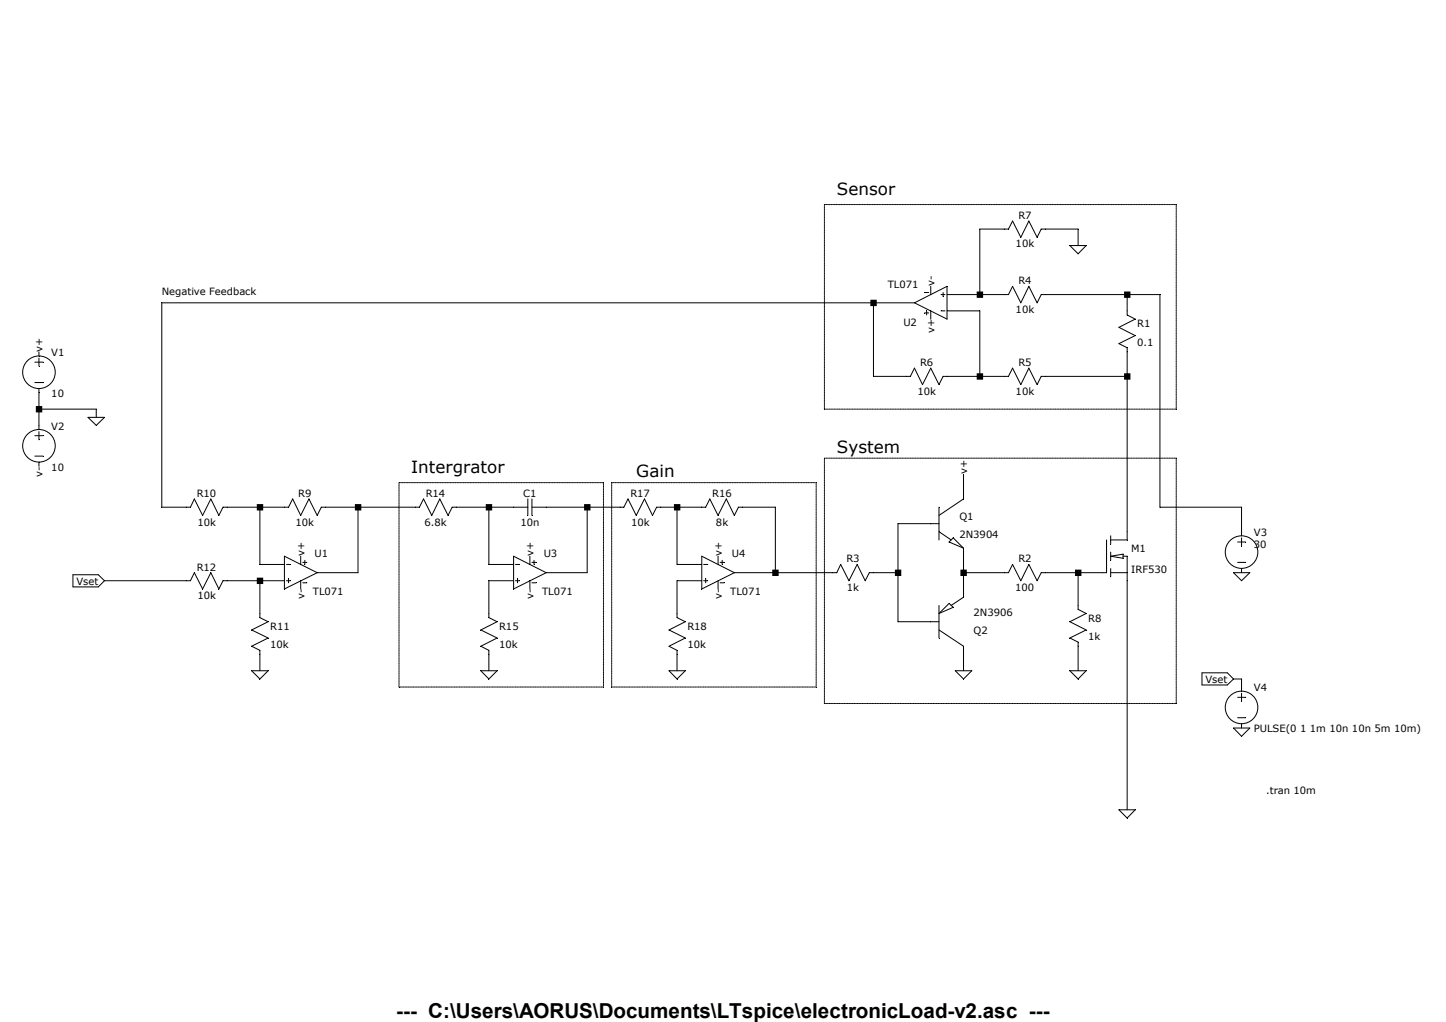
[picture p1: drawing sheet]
<svg xmlns="http://www.w3.org/2000/svg" width="297mm" height="210mm" viewBox="0 0 297 210" stroke-linecap="round" stroke-linejoin="round" font-family="sans-serif">
<g fill="none" stroke="#000" stroke-width=".21">
<path d="M191.2 58.8v1.7M219.8 50.5h3.3l-1.7 1.7zM221.4 50.5v-3.4h-7.5l-.9 1.7-1.7-3.4-1.6 3.4-1.7-3.4-.9 1.7h-5.8v13.4M7.2 74.4h1.6M7.2 78.6h1.6M8 72.3v.9M8 73.6v1.6M8 79.9v8.4M179.4 62.2v15.1h7.6l.8-1.7 1.7 3.4 1.7-3.4 1.7 3.4 .8-1.7h13.4l.9-1.7 1.7 3.4 1.6-3.4 1.7 3.4 .9-1.7h17.6M187.8 62.2l6.7-3.4v6.8zM187.8 62.2h-154.6v42h5.9l.8-1.7 1.7 3.4 1.7-3.4 1.7 3.4 .8-1.7h13.5l.8-1.7 1.7 3.4 1.7-3.4 1.7 3.4 .8-1.7h20.1l.9-1.7 1.7 3.4 1.6-3.4 1.7 3.4 .9-1.7h15.5M189.9 64.3h.9"/>
<path d="M189.9 60.1h.9M190.3 63.9v.8M191.2 63.9v1.7M193.3 63.9h.8M193.3 60.5h.8M193.7 60.1v.9M194.5 63.9h6.8v13.4M194.5 60.5h12.6l.9-1.7 1.7 3.4 1.6-3.4 1.7 3.4 .9-1.7h24.4v43.7h16.7v5.9M231.5 60.5v4.2l1.7 .9-3.4 1.7 3.4 1.7-3.4 1.6 1.7 .9v39.5h-3.4M7.2 89.5h1.6M7.2 93.7h1.6M8 88.7v1.7"/>
<path d="M8 95v.8M8 84.1h11.8v1.7M18.1 85.8h3.4l-1.7 1.6zM197.9 97.5v5l-5 3.4M15 118.1h5.2l1.3 1.2-1.3 1.3h-5.2zM21.5 119.3h17.6l.8-1.6 1.7 3.3 1.7-3.3 1.7 3.3 .8-1.7h12.6M53.4 104.2v11.8h5M53.4 119.3v7.6l1.7 .9-3.4 1.7 3.4 1.6-3.4 1.7 1.7 .8v4.2M58.4 114.3l6.8 3.4-6.8 3.3zM58.8 116h.9M58.8 119.3h.9M59.3 118.9v.9"/>
<path d="M61.8 114.3v1.7M61.8 119.3v1.7M62.2 115.6h.8M62.2 119.8h.8M62.6 115.1v.9M73.5 104.2v13.5h-8.3M100.4 104.2v11.8h5.1M105.5 119.3h-5.1v7.6l1.7 .9-3.3 1.7 3.3 1.6-3.3 1.7 1.6 .8v4.2M105.5 114.3l6.7 3.4-6.7 3.3zM105.9 116h.8M105.9 119.3h.8M106.3 118.9v.9"/>
<path d="M108.4 102.5v3.4M108.8 114.3v1.7M108.8 119.3v1.7M109.3 115.6h.8M109.3 119.8h.8M109.3 104.2h18.8l.9-1.7 1.7 3.4 1.7-3.4 1.6 3.4 .9-1.7h10l.9-1.7 1.7 3.4 1.7-3.4 1.6 3.4 .9-1.7h7.6v13.5M109.3 102.5v3.4M109.7 115.1v.9M120.6 104.2v13.5h-8.4M139.1 104.2v11.8h5M144.1 119.3h-5v7.6l1.7 .9-3.4 1.7 3.4 1.6-3.4 1.7 1.7 .8v4.2M144.1 114.3l6.7 3.4-6.7 3.3z"/>
<path d="M144.5 116h.9M144.5 119.3h.9M144.9 118.9v.9M147.5 114.3v1.7M147.5 119.3v1.7M147.9 115.6h.9M147.9 119.8h.9M148.3 115.1v.9M150.8 117.7h21.1l.8-1.7 1.7 3.3 1.7-3.3 1.6 3.3 .9-1.6h5.8M192.9 109.3l2.5 1.7M192.9 104.2v6.8M192.9 107.6h-8.5v20.2h8.5"/>
<path d="M194.9 111.4l.9-.9 2.1 2.1zM197.9 112.6v10.1l-2.5 1.7M221.4 117.7v7.5l1.7 .9-3.3 1.7 3.3 1.7-3.3 1.6 1.6 .9v5.8M227.3 111v6.7h-13.4l-.9 1.6-1.7-3.3-1.6 3.3-1.7-3.3-.9 1.7h-9.2M228.1 117.7h3.4M228.1 114.3l2.6-.4v.8zM228.1 110.1v1.7M228.1 113.5v1.6M228.1 116.8v1.7M230.7 114.3h.8v52.1M253.4 117.7h3.3l-1.7 1.6zM254.2 115.6h1.7"/>
<path d="M254.2 111.4h1.7M255 110.5v1.7M255 116.8v.9M51.7 137.8h3.4l-1.7 1.7zM98.8 137.8h3.3l-1.7 1.7zM137.4 137.8h3.4l-1.7 1.7zM192.9 124.4v6.7M192.9 129.5l5 3.3v5M194.9 124l.9 .8-2.9 1.3zM196.2 137.8h3.4l-1.7 1.7zM219.8 137.8h3.3l-1.7 1.7zM246.9 138.3h5.2l1.3 1.2-1.3 1.3h-5.2z"/>
<path d="M253.4 139.5h1.6v2.5M253.4 149.6h3.3l-1.7 1.7zM254.2 143.3h1.7M254.2 147.5h1.7M255 142.5v1.6M255 148.8v.8M229.8 166.4h3.4l-1.7 1.7z"/>
<circle cx="8" cy="76.5" r="3.3"/>
<circle cx="8" cy="91.6" r="3.3"/>
<circle cx="255" cy="113.5" r="3.3"/>
<circle cx="255" cy="145.4" r="3.3"/>
</g>
<path d="M7.4 83.4h1.3v1.4h-1.3zM52.7 103.6h1.4v1.3h-1.4zM52.7 118.7h1.4v1.3h-1.4zM72.9 103.6h1.3v1.3h-1.3zM99.8 103.6h1.3v1.3h-1.3zM120 103.6h1.3v1.3h-1.3zM138.4 103.6h1.3v1.3h-1.3zM158.6 117.1h1.3v1.3h-1.3zM178.8 61.6h1.3v1.3h-1.3zM183.8 117.1h1.3v1.3h-1.3zM197.3 117.1h1.3v1.3h-1.3zM200.6 59.9h1.3v1.3h-1.3zM200.6 76.7h1.3v1.3h-1.3zM220.8 117.1h1.3v1.3h-1.3zM230.9 59.9h1.3v1.3h-1.3zM230.9 76.7h1.3v1.3h-1.3z" fill-rule="evenodd" fill="#000"/>
<g fill="none" stroke="#000" stroke-width=".21" stroke-dasharray=".2 .2">
<path d="M169.3 42h72.3M241.6 42v42.1M82 99.2h42M124 99.2v42M125.6 99.2h42M167.6 99.2v42M169.3 94.1h72.3M169.3 84.1v-42.1M241.6 94.1v50.5M241.6 84.1h-72.3M82 141.2v-42M124 141.2h-42"/>
<path d="M125.6 141.2v-42M167.6 141.2h-42M169.3 144.6v-50.5M241.6 144.6h-72.3"/>
</g>
<text font-size="4.2" x="81.4" y="209.3">--- C:\Users\AORUS\Documents\LTspice\electronicLoad-v2.asc ---</text>
<g font-size="3.4">
<text x="171.9" y="40.1">Sensor</text>
<text x="171.9" y="93">System</text>
<text x="84.5" y="97.2">Intergrator</text>
<text x="130.7" y="98.1">Gain</text>
</g>
<g font-size="2.1">
<text x="209.2" y="45">R7</text>
<text x="208.6" y="50.8">10k</text>
<text x="182.3" y="59.3">TL071</text>
<text x="191.9" y="58.8" transform="rotate(-90 191.9 58.8)">v-</text>
<text x="209.2" y="58.4">R4</text>
<text x="33.2" y="60.5">Negative Feedback</text>
<text x="208.6" y="64.3">10k</text>
<text x="185.5" y="67.1">U2</text>
<text x="191.9" y="68.5" transform="rotate(-90 191.9 68.5)">v+</text>
<text x="233.6" y="67.3">R1</text>
<text x="233.6" y="71">0.1</text>
<text x="8.8" y="72.3" transform="rotate(-90 8.8 72.3)">v+</text>
<text x="10.5" y="73.2">V1</text>
<text x="189" y="75.2">R6</text>
<text x="209.2" y="75.2">R5</text>
<text x="10.5" y="81.5">10</text>
<text x="188.4" y="81.1">10k</text>
<text x="208.6" y="81.1">10k</text>
<text x="10.5" y="88.3">V2</text>
<text x="8.8" y="98" transform="rotate(-90 8.8 98)">v-</text>
<text x="10.5" y="96.7">10</text>
<text x="198.7" y="97.5" transform="rotate(-90 198.7 97.5)">v+</text>
<text x="40.4" y="102.1">R10</text>
<text x="40.6" y="108">10k</text>
<text x="60.7" y="108">10k</text>
<text x="61.3" y="102.1">R9</text>
<text x="87.2" y="108">6.8k</text>
<text x="87.5" y="102.1">R14</text>
<text x="106.9" y="108">10n</text>
<text x="107.4" y="102.1">C1</text>
<text x="129.5" y="102.1">R17</text>
<text x="129.6" y="108">10k</text>
<text x="146.3" y="102.1">R16</text>
<text x="147.1" y="108">8k</text>
<text x="197.1" y="106.8">Q1</text>
<text x="197.1" y="110.5">2N3904</text>
<text x="232.4" y="113.5">M1</text>
<text x="257.6" y="112.6">30</text>
<text x="257.6" y="110.1">V3</text>
<text x="40.4" y="117.3">R12</text>
<text x="62.5" y="114.3" transform="rotate(-90 62.5 114.3)">v+</text>
<text x="64.6" y="114.5">U1</text>
<text x="109.6" y="114.3" transform="rotate(-90 109.6 114.3)">v+</text>
<text x="111.7" y="114.5">U3</text>
<text x="148.2" y="114.3" transform="rotate(-90 148.2 114.3)">v+</text>
<text x="150.3" y="114.5">U4</text>
<text x="173.9" y="115.6">R3</text>
<text x="209.2" y="115.6">R2</text>
<text x="232.4" y="117.7">IRF530</text>
<text x="15.7" y="120.2">Vset</text>
<text x="40.6" y="123.1">10k</text>
<text x="62.5" y="123.2" transform="rotate(-90 62.5 123.2)">v-</text>
<text x="64.3" y="122.3">TL071</text>
<text x="109.6" y="123.2" transform="rotate(-90 109.6 123.2)">v-</text>
<text x="111.3" y="122.3">TL071</text>
<text x="148.2" y="123.2" transform="rotate(-90 148.2 123.2)">v-</text>
<text x="150" y="122.3">TL071</text>
<text x="173.9" y="121.4">1k</text>
<text x="208.5" y="121.4">100</text>
<text x="55.5" y="129.5">R11</text>
<text x="102.5" y="129.5">R15</text>
<text x="141.2" y="129.5">R18</text>
<text x="200" y="130.3">Q2</text>
<text x="200" y="126.5">2N3906</text>
<text x="223.5" y="127.8">R8</text>
<text x="223.5" y="131.5">1k</text>
<text x="55.5" y="133.2">10k</text>
<text x="102.5" y="133.2">10k</text>
<text x="141.2" y="133.2">10k</text>
<text x="247.6" y="140.4">Vset</text>
<text x="257.6" y="142">V4</text>
<text x="257.6" y="150.5">PULSE(0 1 1m 10n 10n 5m 10m)</text>
<text x="260.1" y="163.1">.tran 10m</text>
</g>
</svg>
